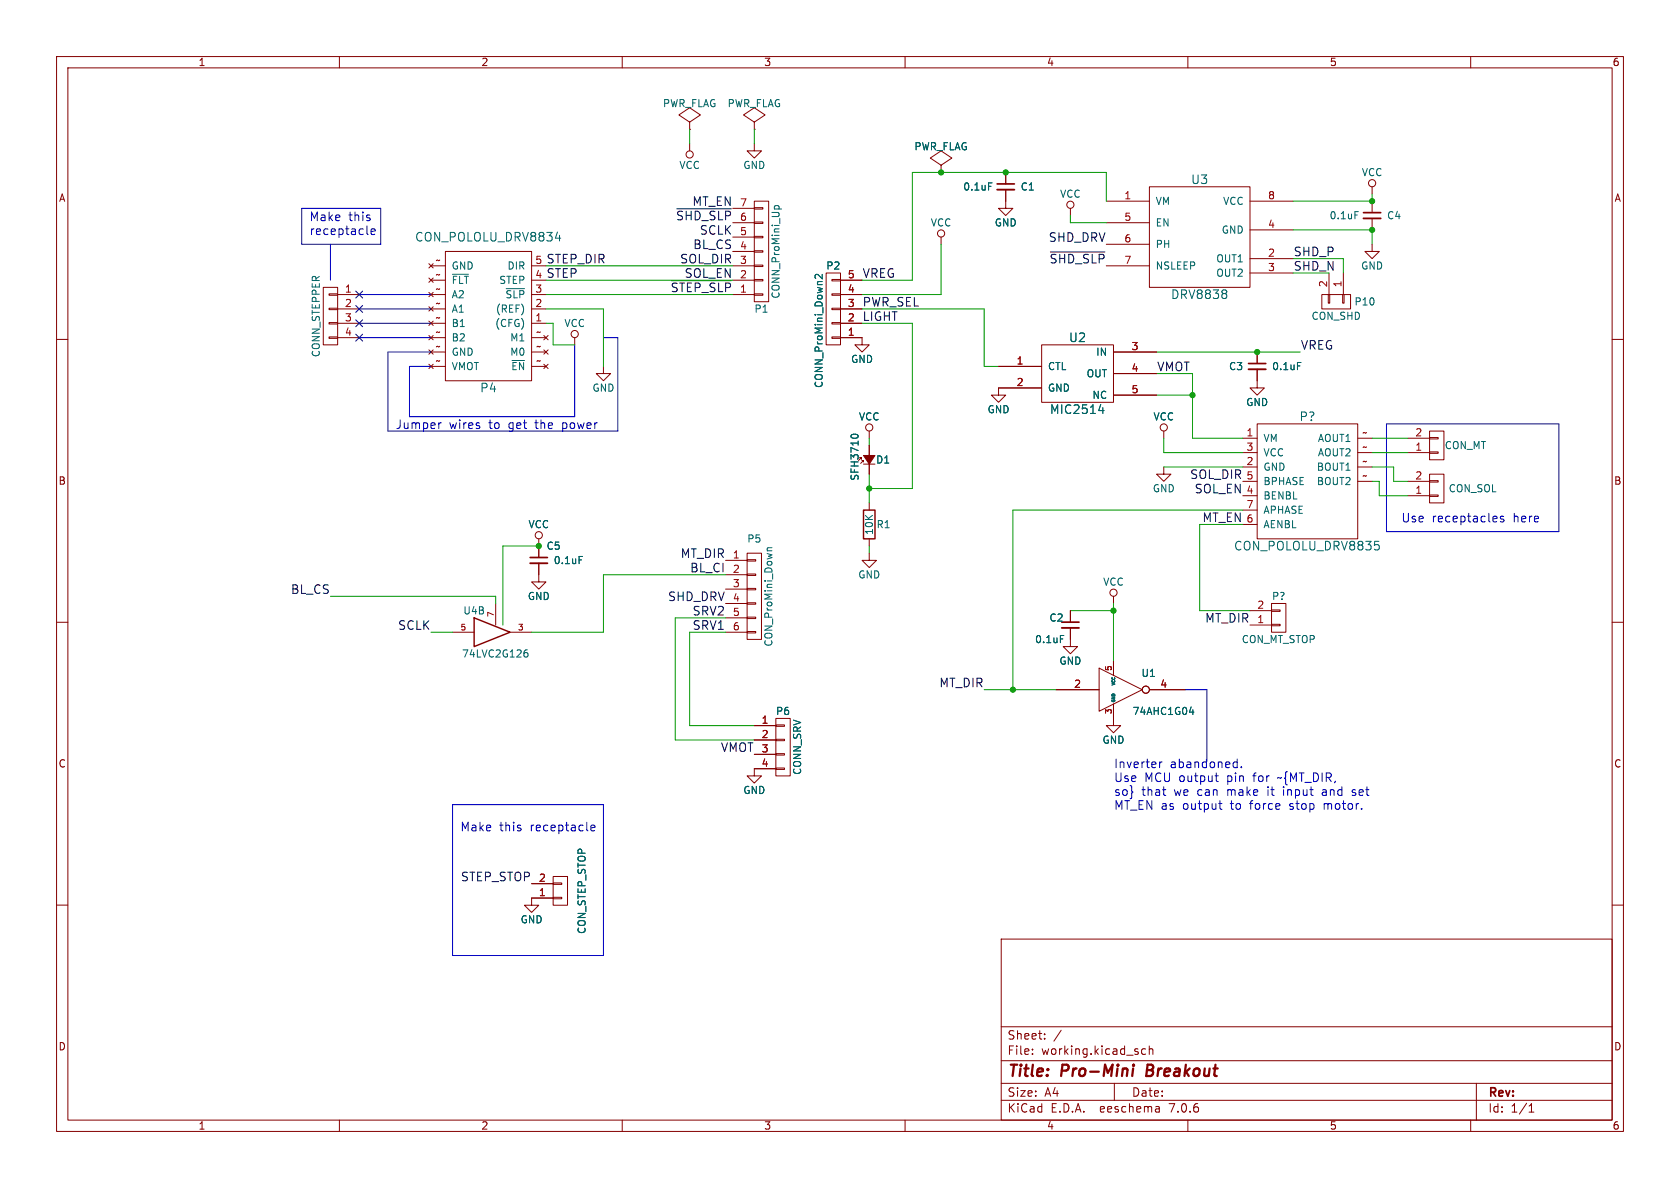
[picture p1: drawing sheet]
EESchema Schematic File Version 2
LIBS:ibk-rescue
LIBS:power
LIBS:device
LIBS:transistors
LIBS:conn
LIBS:linear
LIBS:regul
LIBS:74xx
LIBS:cmos4000
LIBS:adc-dac
LIBS:memory
LIBS:xilinx
LIBS:microcontrollers
LIBS:dsp
LIBS:microchip
LIBS:analog_switches
LIBS:motorola
LIBS:texas
LIBS:intel
LIBS:audio
LIBS:interface
LIBS:digital-audio
LIBS:philips
LIBS:display
LIBS:cypress
LIBS:siliconi
LIBS:opto
LIBS:atmel
LIBS:contrib
LIBS:valves
LIBS:maxim
LIBS:motor_drivers
LIBS:Power_Management
LIBS:sensors
LIBS:parts
LIBS:74xgxx
LIBS:ibk-cache
EELAYER 25 0
EELAYER END
$Descr A4 11693 8268
encoding utf-8
Sheet 1 1
Title "Pro-Mini Breakout"
Date ""
Rev ""
Comp ""
Comment1 ""
Comment2 ""
Comment3 ""
Comment4 ""
$EndDescr
$Comp
L 74LVC2G126 U4
U 2 1
P 3450 4400
F 0 "U4" H 3300 4550 50  0000 C CNN
F 1 "74LVC2G126" H 3450 4250 50  0000 C CNN
F 2 "perfboard:SN74LVC2G126_DCU_8" H 3450 4400 50  0001 C CNN
F 3 "" H 3450 4400 50  0000 C CNN
	2    3450 4400
	1    0    0    -1  
$EndComp
$Comp
L DRV8838 U3
U 1 1
P 8350 1650
F 0 "U3" H 8350 2050 60  0000 C CNN
F 1 "DRV8838" H 8350 1250 60  0000 C CNN
F 2 "perfboard:DRV8838_DSG_8" H 8350 1650 60  0001 C CNN
F 3 "" H 8350 1650 60  0000 C CNN
	1    8350 1650
	1    0    0    -1  
$EndComp
$Comp
L Photodiode D1
U 1 1
P 6050 3200
F 0 "D1" V 6050 3050 50  0000 L CNN
F 1 "SFH3710" H 5900 3300 50  0000 L CNN
F 2 "LEDs:LED_0805" V 6200 3500 50  0001 C CNN
F 3 "" V 6050 3200 50  0000 C CNN
	1    6050 3200
	0    -1   -1   0   
$EndComp
$Comp
L MIC2514 U2
U 1 1
P 7500 2600
F 0 "U2" H 7500 2850 60  0000 C CNN
F 1 "MIC2514" H 7500 2350 60  0000 C CNN
F 2 "TO_SOT_Packages_SMD:SOT-23-5" H 7500 2600 60  0001 C CNN
F 3 "" H 7500 2600 60  0000 C CNN
	1    7500 2600
	1    0    0    -1  
$EndComp
$Comp
L PWR_FLAG #FLG01
U 1 1
P 4800 900
F 0 "#FLG01" H 4800 995 50  0001 C CNN
F 1 "PWR_FLAG" H 4800 1080 50  0000 C CNN
F 2 "" H 4800 900 50  0000 C CNN
F 3 "" H 4800 900 50  0000 C CNN
	1    4800 900 
	1    0    0    -1  
$EndComp
$Comp
L PWR_FLAG #FLG02
U 1 1
P 5250 900
F 0 "#FLG02" H 5250 995 50  0001 C CNN
F 1 "PWR_FLAG" H 5250 1080 50  0000 C CNN
F 2 "" H 5250 900 50  0000 C CNN
F 3 "" H 5250 900 50  0000 C CNN
	1    5250 900 
	1    0    0    -1  
$EndComp
$Comp
L VCC #PWR03
U 1 1
P 4800 1000
F 0 "#PWR03" H 4800 850 50  0001 C CNN
F 1 "VCC" H 4800 1150 50  0000 C CNN
F 2 "" H 4800 1000 50  0000 C CNN
F 3 "" H 4800 1000 50  0000 C CNN
	1    4800 1000
	-1   0    0    1   
$EndComp
$Comp
L GND #PWR04
U 1 1
P 5250 1000
F 0 "#PWR04" H 5250 750 50  0001 C CNN
F 1 "GND" H 5250 850 50  0000 C CNN
F 2 "" H 5250 1000 50  0000 C CNN
F 3 "" H 5250 1000 50  0000 C CNN
	1    5250 1000
	1    0    0    -1  
$EndComp
$Comp
L GND #PWR05
U 1 1
P 6000 2350
F 0 "#PWR05" H 6000 2100 50  0001 C CNN
F 1 "GND" H 6000 2200 50  0000 C CNN
F 2 "" H 6000 2350 50  0000 C CNN
F 3 "" H 6000 2350 50  0000 C CNN
	1    6000 2350
	1    0    0    -1  
$EndComp
$Comp
L GND #PWR06
U 1 1
P 6050 3850
F 0 "#PWR06" H 6050 3600 50  0001 C CNN
F 1 "GND" H 6050 3700 50  0000 C CNN
F 2 "" H 6050 3850 50  0000 C CNN
F 3 "" H 6050 3850 50  0000 C CNN
	1    6050 3850
	1    0    0    -1  
$EndComp
$Comp
L R R1
U 1 1
P 6050 3650
F 0 "R1" H 6150 3650 50  0000 C CNN
F 1 "10K" V 6050 3650 50  0000 C CNN
F 2 "Resistors_SMD:R_0402" V 5980 3650 50  0001 C CNN
F 3 "" H 6050 3650 50  0000 C CNN
	1    6050 3650
	1    0    0    -1  
$EndComp
$Comp
L VCC #PWR07
U 1 1
P 6050 3050
F 0 "#PWR07" H 6050 2900 50  0001 C CNN
F 1 "VCC" H 6050 3200 50  0000 C CNN
F 2 "" H 6050 3050 50  0000 C CNN
F 3 "" H 6050 3050 50  0000 C CNN
	1    6050 3050
	1    0    0    -1  
$EndComp
Text Label 6000 1950 0    60   ~ 0
VREG
$Comp
L VCC #PWR08
U 1 1
P 9550 1350
F 0 "#PWR08" H 9550 1200 50  0001 C CNN
F 1 "VCC" H 9550 1500 50  0000 C CNN
F 2 "" H 9550 1350 50  0000 C CNN
F 3 "" H 9550 1350 50  0000 C CNN
	1    9550 1350
	1    0    0    -1  
$EndComp
Text Label 9000 1800 0    60   ~ 0
SHD_P
Text Label 7700 1700 2    60   ~ 0
SHD_DRV
Text Label 5100 1850 2    60   ~ 0
SOL_DIR
Text Label 6000 2150 0    60   ~ 0
PWR_SEL
$Comp
L C_Small C4
U 1 1
P 9550 1500
F 0 "C4" H 9650 1500 50  0000 L CNN
F 1 "0.1uF" H 9250 1500 50  0000 L CNN
F 2 "Capacitors_SMD:C_0402" H 9550 1500 50  0001 C CNN
F 3 "" H 9550 1500 50  0000 C CNN
	1    9550 1500
	1    0    0    -1  
$EndComp
$Comp
L CONN_01X02 P10
U 1 1
P 9300 2100
F 0 "P10" V 9300 2300 50  0000 C CNN
F 1 "CON_SHD" V 9400 2100 50  0000 C CNN
F 2 "perfboard:Pin_Header_Straight_1x02_Pitch1.27mm" H 9300 2100 50  0001 C CNN
F 3 "" H 9300 2100 50  0000 C CNN
	1    9300 2100
	0    1    1    0   
$EndComp
$Comp
L GND #PWR09
U 1 1
P 9550 1700
F 0 "#PWR09" H 9550 1450 50  0001 C CNN
F 1 "GND" H 9550 1550 50  0000 C CNN
F 2 "" H 9550 1700 50  0000 C CNN
F 3 "" H 9550 1700 50  0000 C CNN
	1    9550 1700
	1    0    0    -1  
$EndComp
Text Label 9000 1900 0    60   ~ 0
SHD_N
$Comp
L C_Small C1
U 1 1
P 7000 1300
F 0 "C1" H 7100 1300 50  0000 L CNN
F 1 "0.1uF" H 6700 1300 50  0000 L CNN
F 2 "Capacitors_SMD:C_0402" H 7000 1300 50  0001 C CNN
F 3 "" H 7000 1300 50  0000 C CNN
	1    7000 1300
	1    0    0    -1  
$EndComp
Text Label 5050 3900 2    60   ~ 0
MT_DIR
$Comp
L GND #PWR010
U 1 1
P 6950 2700
F 0 "#PWR010" H 6950 2450 50  0001 C CNN
F 1 "GND" H 6950 2550 50  0000 C CNN
F 2 "" H 6950 2700 50  0000 C CNN
F 3 "" H 6950 2700 50  0000 C CNN
	1    6950 2700
	1    0    0    -1  
$EndComp
Text Label 9050 2450 0    60   ~ 0
VREG
$Comp
L C_Small C3
U 1 1
P 8750 2550
F 0 "C3" H 8550 2550 50  0000 L CNN
F 1 "0.1uF" H 8850 2550 50  0000 L CNN
F 2 "Capacitors_SMD:C_0402" H 8750 2550 50  0001 C CNN
F 3 "" H 8750 2550 50  0000 C CNN
	1    8750 2550
	1    0    0    -1  
$EndComp
$Comp
L GND #PWR011
U 1 1
P 8750 2650
F 0 "#PWR011" H 8750 2400 50  0001 C CNN
F 1 "GND" H 8750 2500 50  0000 C CNN
F 2 "" H 8750 2650 50  0000 C CNN
F 3 "" H 8750 2650 50  0000 C CNN
	1    8750 2650
	1    0    0    -1  
$EndComp
Text Label 8050 2600 0    60   ~ 0
VMOT
Text Label 5100 1650 2    60   ~ 0
SCLK
$Comp
L 74AHC1G04 U1
U 1 1
P 7800 4800
F 0 "U1" H 7995 4915 50  0000 C CNN
F 1 "74AHC1G04" H 8100 4650 50  0000 C CNN
F 2 "TO_SOT_Packages_SMD:SOT-353" H 7800 4800 50  0001 C CNN
F 3 "" H 7800 4800 50  0000 C CNN
	1    7800 4800
	1    0    0    -1  
$EndComp
$Comp
L C_Small C2
U 1 1
P 7450 4350
F 0 "C2" H 7300 4400 50  0000 L CNN
F 1 "0.1uF" H 7200 4250 50  0000 L CNN
F 2 "Capacitors_SMD:C_0402" H 7450 4350 50  0001 C CNN
F 3 "" H 7450 4350 50  0000 C CNN
	1    7450 4350
	1    0    0    -1  
$EndComp
$Comp
L VCC #PWR012
U 1 1
P 7750 4200
F 0 "#PWR012" H 7750 4050 50  0001 C CNN
F 1 "VCC" H 7750 4350 50  0000 C CNN
F 2 "" H 7750 4200 50  0000 C CNN
F 3 "" H 7750 4200 50  0000 C CNN
	1    7750 4200
	1    0    0    -1  
$EndComp
$Comp
L GND #PWR013
U 1 1
P 7450 4450
F 0 "#PWR013" H 7450 4200 50  0001 C CNN
F 1 "GND" H 7450 4300 50  0000 C CNN
F 2 "" H 7450 4450 50  0000 C CNN
F 3 "" H 7450 4450 50  0000 C CNN
	1    7450 4450
	1    0    0    -1  
$EndComp
$Comp
L GND #PWR014
U 1 1
P 7750 5000
F 0 "#PWR014" H 7750 4750 50  0001 C CNN
F 1 "GND" H 7750 4850 50  0000 C CNN
F 2 "" H 7750 5000 50  0000 C CNN
F 3 "" H 7750 5000 50  0000 C CNN
	1    7750 5000
	1    0    0    -1  
$EndComp
Text Label 6000 2250 0    60   ~ 0
LIGHT
$Comp
L VCC #PWR015
U 1 1
P 8100 3050
F 0 "#PWR015" H 8100 2900 50  0001 C CNN
F 1 "VCC" H 8100 3200 50  0000 C CNN
F 2 "" H 8100 3050 50  0000 C CNN
F 3 "" H 8100 3050 50  0000 C CNN
	1    8100 3050
	1    0    0    -1  
$EndComp
Text Label 5100 1450 2    60   ~ 0
MT_EN
Text Label 2300 4150 2    60   ~ 0
BL_CS
Text Label 3000 4400 2    60   ~ 0
SCLK
Text Label 5100 1750 2    60   ~ 0
BL_CS
Text Label 5100 1550 2    60   ~ 0
~SHD_SLP
Text Label 5050 4200 2    60   ~ 0
SHD_DRV
Text Label 3700 6150 2    60   ~ 0
STEP_STOP
$Comp
L GND #PWR016
U 1 1
P 3700 6250
F 0 "#PWR016" H 3700 6000 50  0001 C CNN
F 1 "GND" H 3700 6100 50  0000 C CNN
F 2 "" H 3700 6250 50  0000 C CNN
F 3 "" H 3700 6250 50  0000 C CNN
	1    3700 6250
	1    0    0    -1  
$EndComp
Text Label 3800 1850 0    60   ~ 0
STEP_DIR
Text Label 5100 1950 2    60   ~ 0
SOL_EN
$Comp
L GND #PWR017
U 1 1
P 7000 1400
F 0 "#PWR017" H 7000 1150 50  0001 C CNN
F 1 "GND" H 7000 1250 50  0000 C CNN
F 2 "" H 7000 1400 50  0000 C CNN
F 3 "" H 7000 1400 50  0000 C CNN
	1    7000 1400
	1    0    0    -1  
$EndComp
$Comp
L C_Small C5
U 1 1
P 3750 3900
F 0 "C5" H 3800 4000 50  0000 L CNN
F 1 "0.1uF" H 3850 3900 50  0000 L CNN
F 2 "Capacitors_SMD:C_0402" H 3750 3900 50  0001 C CNN
F 3 "" H 3750 3900 50  0000 C CNN
	1    3750 3900
	1    0    0    -1  
$EndComp
$Comp
L GND #PWR018
U 1 1
P 3750 4000
F 0 "#PWR018" H 3750 3750 50  0001 C CNN
F 1 "GND" H 3750 3850 50  0000 C CNN
F 2 "" H 3750 4000 50  0000 C CNN
F 3 "" H 3750 4000 50  0000 C CNN
	1    3750 4000
	1    0    0    -1  
$EndComp
$Comp
L VCC #PWR019
U 1 1
P 3750 3800
F 0 "#PWR019" H 3750 3650 50  0001 C CNN
F 1 "VCC" H 3750 3950 50  0000 C CNN
F 2 "" H 3750 3800 50  0000 C CNN
F 3 "" H 3750 3800 50  0000 C CNN
	1    3750 3800
	1    0    0    -1  
$EndComp
Text Label 5050 4300 2    60   ~ 0
SRV2
$Comp
L GND #PWR020
U 1 1
P 8100 3250
F 0 "#PWR020" H 8100 3000 50  0001 C CNN
F 1 "GND" H 8100 3100 50  0000 C CNN
F 2 "" H 8100 3250 50  0000 C CNN
F 3 "" H 8100 3250 50  0000 C CNN
	1    8100 3250
	1    0    0    -1  
$EndComp
$Comp
L PWR_FLAG #FLG021
U 1 1
P 6550 1200
F 0 "#FLG021" H 6550 1295 50  0001 C CNN
F 1 "PWR_FLAG" H 6550 1380 50  0000 C CNN
F 2 "" H 6550 1200 50  0000 C CNN
F 3 "" H 6550 1200 50  0000 C CNN
	1    6550 1200
	1    0    0    -1  
$EndComp
Text Label 3800 1950 0    60   ~ 0
STEP
Text Label 5050 4400 2    60   ~ 0
SRV1
$Comp
L VCC #PWR022
U 1 1
P 4000 2400
F 0 "#PWR022" H 4000 2250 50  0001 C CNN
F 1 "VCC" H 4000 2550 50  0000 C CNN
F 2 "" H 4000 2400 50  0000 C CNN
F 3 "" H 4000 2400 50  0000 C CNN
	1    4000 2400
	1    0    0    -1  
$EndComp
$Comp
L GND #PWR023
U 1 1
P 4200 2550
F 0 "#PWR023" H 4200 2300 50  0001 C CNN
F 1 "GND" H 4200 2400 50  0000 C CNN
F 2 "" H 4200 2550 50  0000 C CNN
F 3 "" H 4200 2550 50  0000 C CNN
	1    4200 2550
	1    0    0    -1  
$EndComp
Text Label 5100 2050 2    60   ~ 0
~STEP_SLP
$Comp
L CONN_01X02 #P2
U 1 1
P 3900 6200
F 0 "#P2" H 3900 6050 50  0001 C CNN
F 1 "CON_STEP_STOP" V 4050 6200 50  0000 C CNN
F 2 "~" H 3900 6200 50  0001 C CNN
F 3 "" H 3900 6200 50  0000 C CNN
	1    3900 6200
	1    0    0    1   
$EndComp
$Comp
L CONN_01X06 P5
U 1 1
P 5250 4150
F 0 "P5" H 5250 4550 50  0000 C CNN
F 1 "CON_ProMini_Down" V 5350 4150 50  0000 C CNN
F 2 "Connectors_Molex:Molex_Panelmate-53780-0670_06x1.25mm_Angled" H 5250 4150 50  0001 C CNN
F 3 "" H 5250 4150 50  0000 C CNN
	1    5250 4150
	1    0    0    -1  
$EndComp
Text Label 8650 3650 2    60   ~ 0
MT_EN
$Comp
L VCC #PWR024
U 1 1
P 6550 1700
F 0 "#PWR024" H 6550 1550 50  0001 C CNN
F 1 "VCC" H 6550 1850 50  0000 C CNN
F 2 "" H 6550 1700 50  0000 C CNN
F 3 "" H 6550 1700 50  0000 C CNN
	1    6550 1700
	1    0    0    -1  
$EndComp
Text Label 6850 4800 2    60   ~ 0
MT_DIR
$Comp
L CON_POLOLU_DRV8834 P4
U 1 1
P 3400 2200
F 0 "P4" H 3400 2700 60  0000 C CNN
F 1 "CON_POLOLU_DRV8834" H 3400 1650 60  0000 C CNN
F 2 "perfboard:Pin_Header_Straight_1x05" H 3250 2350 60  0001 C CNN
F 3 "" H 3250 2350 60  0000 C CNN
	1    3400 2200
	1    0    0    1   
$EndComp
Text Notes 2750 3000 0    60   ~ 0
Jumper wires to get the power
$Comp
L CONN_01X04 #P1
U 1 1
P 2300 2200
F 0 "#P1" H 2300 2450 50  0001 C CNN
F 1 "CONN_STEPPER" V 2400 2200 50  0000 C CNN
F 2 "" H 2300 2200 50  0000 C CNN
F 3 "" H 2300 2200 50  0000 C CNN
	1    2300 2200
	-1   0    0    -1  
$EndComp
Text Notes 2150 1650 0    60   ~ 0
Make this \nreceptacle
Text Label 5250 5250 2    60   ~ 0
VMOT
$Comp
L GND #PWR025
U 1 1
P 5250 5350
F 0 "#PWR025" H 5250 5100 50  0001 C CNN
F 1 "GND" H 5250 5200 50  0000 C CNN
F 2 "" H 5250 5350 50  0000 C CNN
F 3 "" H 5250 5350 50  0000 C CNN
	1    5250 5350
	1    0    0    -1  
$EndComp
Text Label 5050 4000 2    60   ~ 0
BL_CI
$Comp
L CONN_01X07 P1
U 1 1
P 5300 1750
F 0 "P1" H 5300 2150 50  0000 C CNN
F 1 "CONN_ProMini_Up" V 5400 1750 50  0000 C CNN
F 2 "Connectors_Molex:Molex_PicoBlade_53261-0771" H 5300 1750 50  0001 C CNN
F 3 "" H 5300 1750 50  0000 C CNN
	1    5300 1750
	1    0    0    1   
$EndComp
$Comp
L CONN_01X02 P?
U 1 1
P 8900 4300
F 0 "P?" H 8900 4150 50  0000 C CNN
F 1 "CON_MT_STOP" H 8900 4450 50  0000 C CNN
F 2 "Connectors_Molex:Molex_PicoBlade_53047-0210" H 8900 4300 50  0001 C CNN
F 3 "" H 8900 4300 50  0000 C CNN
	1    8900 4300
	1    0    0    1   
$EndComp
NoConn ~ 2500 2050
NoConn ~ 2500 2150
NoConn ~ 2500 2250
NoConn ~ 2500 2350
$Comp
L CONN_01X04 P6
U 1 1
P 5450 5200
F 0 "P6" H 5450 5450 50  0000 C CNN
F 1 "CONN_SRV" V 5550 5200 50  0000 C CNN
F 2 "Connectors_Molex:Molex_PicoBlade_53048-0410" H 5450 5200 50  0001 C CNN
F 3 "" H 5450 5200 50  0000 C CNN
	1    5450 5200
	1    0    0    -1  
$EndComp
Text Notes 3200 5800 0    60   ~ 0
Make this receptacle
Text Notes 9750 3650 0    60   ~ 0
Use receptacles here
$Comp
L CONN_01X05 P2
U 1 1
P 5800 2150
F 0 "P2" H 5800 1850 50  0000 C CNN
F 1 "CONN_ProMini_Down2" V 5900 2300 50  0000 C CNN
F 2 "Connectors_Molex:Molex_Panelmate-53780-0570_05x1.25mm_Angled" H 5800 2150 50  0001 C CNN
F 3 "" H 5800 2150 50  0000 C CNN
	1    5800 2150
	-1   0    0    1   
$EndComp
Text Label 8650 3350 2    60   ~ 0
SOL_DIR
Text Label 8650 3450 2    60   ~ 0
SOL_EN
$Comp
L CONN_01X02 #P?
U 1 1
P 10000 3400
F 0 "#P?" H 10000 3250 50  0001 C CNN
F 1 "CON_SOL" H 10250 3400 50  0000 C CNN
F 2 "perfboard:Pin_Header_Straight_1x02_Pitch1.27mm" H 10000 3400 50  0001 C CNN
F 3 "" H 10000 3400 50  0000 C CNN
	1    10000 3400
	1    0    0    1   
$EndComp
$Comp
L CONN_01X02 #P?
U 1 1
P 10000 3100
F 0 "#P?" H 10000 2950 50  0001 C CNN
F 1 "CON_MT" H 10200 3100 50  0000 C CNN
F 2 "perfboard:Pin_Header_Straight_1x02_Pitch1.27mm" H 10000 3100 50  0001 C CNN
F 3 "" H 10000 3100 50  0000 C CNN
	1    10000 3100
	1    0    0    1   
$EndComp
$Comp
L CON_POLOLU_DRV8835-RESCUE-ibk P?
U 1 1
P 9100 3250
F 0 "P?" H 9100 3600 60  0000 C CNN
F 1 "CON_POLOLU_DRV8835" H 9100 2700 60  0000 C CNN
F 2 "Connectors_Molex:Molex_PicoBlade_53398-0771" H 9000 3100 60  0001 C CNN
F 3 "" H 9000 3100 60  0000 C CNN
	1    9100 3250
	1    0    0    -1  
$EndComp
Wire Wire Line
	5250 900  5250 1000
Wire Wire Line
	4800 900  4800 1000
Wire Wire Line
	6050 3300 6050 3500
Wire Wire Line
	6050 3800 6050 3850
Connection ~ 6050 3400
Wire Wire Line
	6050 3050 6050 3100
Connection ~ 9550 1400
Wire Wire Line
	9000 1400 9550 1400
Wire Wire Line
	9550 1400 9550 1350
Connection ~ 9550 1600
Wire Wire Line
	9000 1600 9550 1600
Wire Wire Line
	9550 1600 9550 1700
Wire Wire Line
	6850 2550 6950 2550
Wire Wire Line
	6850 4800 7350 4800
Wire Wire Line
	7750 4200 7750 4600
Wire Wire Line
	2300 4150 3450 4150
Wire Wire Line
	3450 4150 3450 4200
Wire Wire Line
	3150 4400 3000 4400
Wire Wire Line
	8050 2450 9050 2450
Wire Wire Line
	6350 1200 7700 1200
Wire Wire Line
	7700 1200 7700 1400
Connection ~ 7000 1200
Wire Wire Line
	3500 4350 3500 3800
Wire Wire Line
	3500 3800 3750 3800
Connection ~ 8750 2450
Connection ~ 7750 4250
Wire Wire Line
	9000 1800 9350 1800
Wire Wire Line
	9350 1800 9350 1900
Wire Wire Line
	9000 1900 9250 1900
Wire Wire Line
	8050 2600 8300 2600
Wire Wire Line
	3700 4400 4200 4400
Connection ~ 6550 1200
Wire Wire Line
	4700 4300 4700 5150
Wire Wire Line
	6350 1200 6350 1950
Wire Wire Line
	6350 1950 6000 1950
Wire Wire Line
	6000 2250 6350 2250
Wire Wire Line
	6350 2250 6350 3400
Wire Wire Line
	6350 3400 6050 3400
Wire Wire Line
	6000 2150 6850 2150
Wire Wire Line
	6550 2050 6000 2050
Wire Wire Line
	6550 1700 6550 2050
Wire Wire Line
	3800 1850 5100 1850
Wire Wire Line
	3800 1950 5100 1950
Wire Wire Line
	4200 2150 4200 2550
Wire Notes Line
	4000 2400 4000 2900
Wire Notes Line
	4000 2900 2850 2900
Wire Notes Line
	2850 2900 2850 2550
Wire Notes Line
	2850 2550 3000 2550
Wire Notes Line
	4200 2350 4300 2350
Wire Notes Line
	4300 2350 4300 3000
Wire Notes Line
	4300 3000 2700 3000
Wire Notes Line
	2700 3000 2700 2450
Wire Notes Line
	2700 2450 3000 2450
Wire Notes Line
	2500 2050 3000 2050
Wire Notes Line
	2500 2150 3000 2150
Wire Notes Line
	2500 2250 3000 2250
Wire Notes Line
	2500 2350 3000 2350
Wire Notes Line
	2100 1450 2650 1450
Wire Notes Line
	2650 1450 2650 1700
Wire Notes Line
	2650 1700 2100 1700
Wire Notes Line
	2100 1700 2100 1450
Wire Notes Line
	2300 1700 2300 1950
Wire Wire Line
	4800 4400 4800 5050
Wire Wire Line
	3800 2150 4200 2150
Wire Wire Line
	3800 2250 3850 2250
Wire Wire Line
	3850 2250 3850 2400
Wire Wire Line
	3850 2400 4000 2400
Wire Wire Line
	4800 4400 5050 4400
Wire Wire Line
	4700 4300 5050 4300
Wire Wire Line
	4200 4400 4200 4000
Wire Wire Line
	4200 4000 5050 4000
Wire Wire Line
	4800 5050 5250 5050
Wire Wire Line
	4700 5150 5250 5150
Wire Notes Line
	3150 5600 3150 6650
Wire Notes Line
	3150 6650 4200 6650
Wire Notes Line
	4200 6650 4200 5600
Wire Notes Line
	4200 5600 3150 5600
Wire Wire Line
	8050 2750 8300 2750
Connection ~ 8300 2750
Connection ~ 7050 4800
Wire Wire Line
	8300 2600 8300 3050
Wire Wire Line
	8300 3050 8650 3050
Wire Wire Line
	7050 4800 7050 3550
Wire Wire Line
	7050 3550 8650 3550
Wire Wire Line
	8100 3050 8100 3150
Wire Wire Line
	8100 3150 8650 3150
Wire Wire Line
	8650 3250 8100 3250
Wire Wire Line
	9550 3050 9800 3050
Wire Wire Line
	9550 3150 9800 3150
Wire Wire Line
	9550 3250 9700 3250
Wire Wire Line
	9700 3250 9700 3350
Wire Wire Line
	9700 3350 9800 3350
Wire Wire Line
	9550 3350 9600 3350
Wire Wire Line
	9600 3350 9600 3450
Wire Wire Line
	9600 3450 9800 3450
Wire Notes Line
	9650 2950 9650 3700
Wire Notes Line
	9650 3700 10850 3700
Wire Notes Line
	10850 3700 10850 2950
Wire Notes Line
	10850 2950 9650 2950
Wire Wire Line
	8650 3650 8350 3650
Wire Wire Line
	6850 2150 6850 2550
Wire Wire Line
	3800 2050 5100 2050
$Comp
L VCC #PWR?
U 1 1
P 7450 1500
F 0 "#PWR?" H 7450 1350 50  0001 C CNN
F 1 "VCC" H 7450 1650 50  0000 C CNN
F 2 "" H 7450 1500 50  0000 C CNN
F 3 "" H 7450 1500 50  0000 C CNN
	1    7450 1500
	1    0    0    -1  
$EndComp
Wire Wire Line
	7450 1500 7450 1550
Wire Wire Line
	7450 1550 7700 1550
Text Label 7700 1850 2    60   ~ 0
~SHD_SLP
Wire Wire Line
	7450 4250 7750 4250
Wire Notes Line
	8250 4800 8400 4800
Wire Notes Line
	8400 4800 8400 5300
Text Notes 7750 5650 0    60   ~ 0
Inverter abandoned.\nUse MCU output pin for ~MT_DIR,\nso that we can make it input and set\nMT_EN as output to force stop motor.
Wire Wire Line
	8350 3650 8350 4250
Wire Wire Line
	8350 4250 8700 4250
Text Label 8700 4350 2    60   ~ 0
MT_DIR
$EndSCHEMATC
